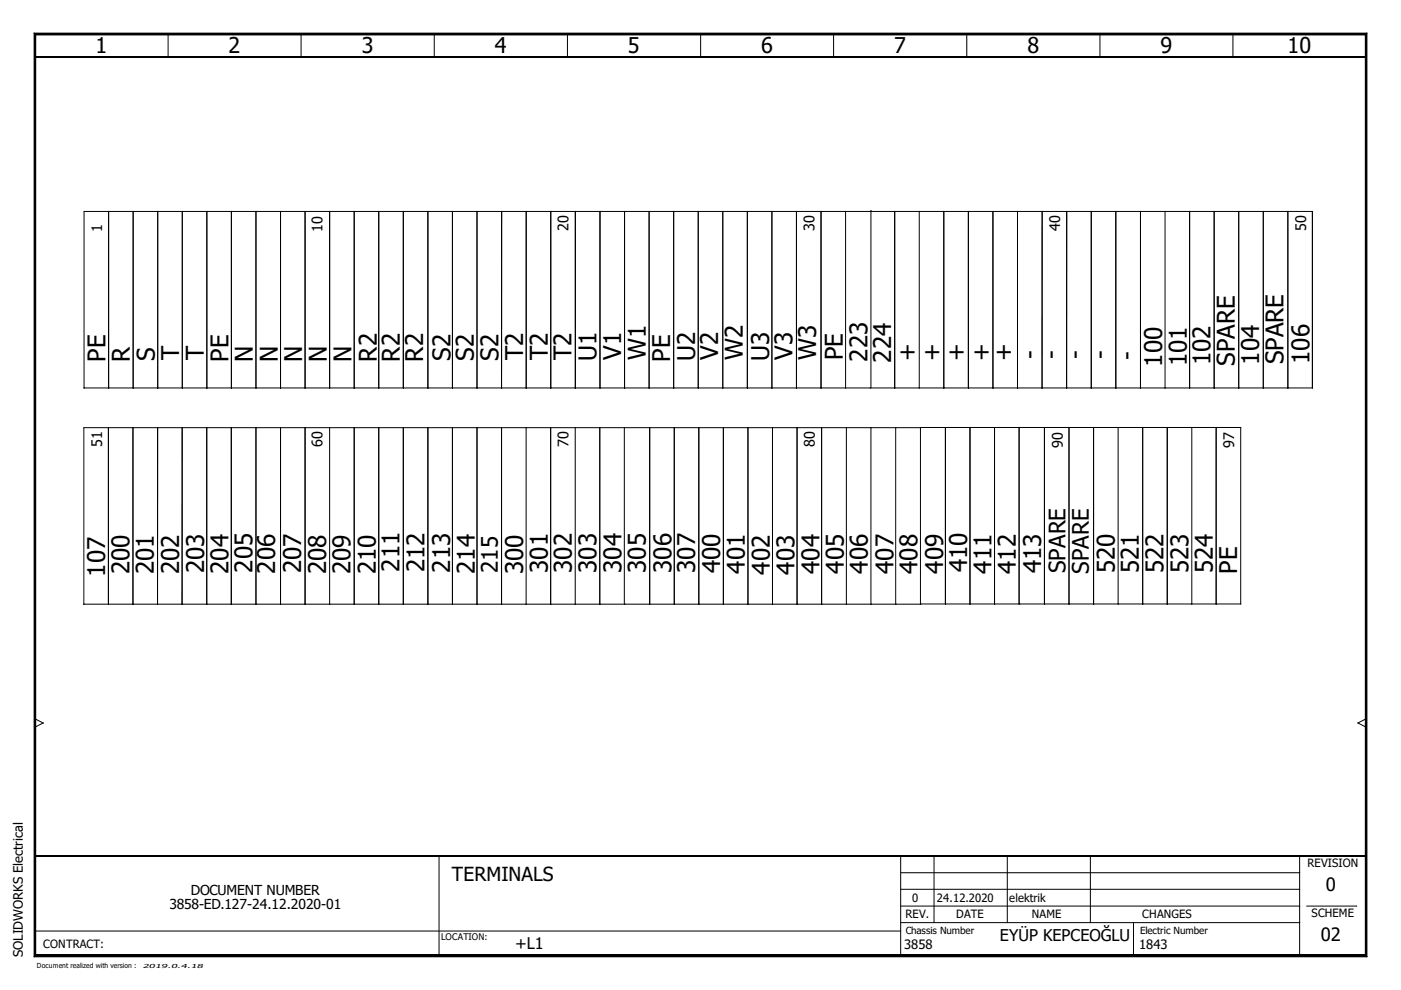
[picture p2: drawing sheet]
<svg xmlns="http://www.w3.org/2000/svg" width="297mm" height="210mm" viewBox="0 0 297 210" stroke-linecap="round" stroke-linejoin="round" font-family="sans-serif">
<path d="M0 0h297v209.9h-297z" fill="none" stroke="#fff" stroke-width=".21"/>
<g fill="none" stroke="#000" stroke-width=".21">
<path d="M7.2 7l.4 .4zM7.2 7h282.6zM7.2 7v195.9zM7.2 7h282.6v195.9h-282.6zM7.6 7.4h281.9zM7.6 7.4v195.1zM7.6 7.4h281.9v195.1h-281.9zM35.7 7.2l-.1 4.9M63.9 7.2l-.1 4.9M92.1 7.2v4.9M120.4 7.2l-.1 4.9M148.6 7.2l-.1 4.9"/>
<path d="M176.8 7.2l-.1 4.9M205 7.2v4.9M233.3 7.2l-.1 4.9M261.4 7.2v4.9M289.5 7.4v195.1zM289.8 7l-.3 .4zM289.8 7v195.9zM17.8 44.8h260.5v37.5h-260.5zM23 44.8v37.5M28.2 44.8v37.5M33.4 44.8v37.5M38.6 44.8v37.5"/>
<path d="M43.9 44.8v37.5M49.1 44.8v37.5M54.3 44.8v37.5M59.5 44.8v37.5M64.7 44.8v37.5M69.9 44.8v37.5M75.1 44.8v37.5M80.3 44.8v37.5M85.5 44.8v37.5M90.7 44.8v37.5M95.9 44.8v37.5M101.1 44.8v37.5"/>
<path d="M106.3 44.8v37.5l.1-37.5M111.5 44.8v37.5M111.6 44.8v37.5M116.8 44.8v37.5M122 44.8v37.5M127.2 44.8v37.5M132.4 44.8v37.5M137.6 44.8v37.5M142.8 44.8v37.5M148 44.8v37.5M153.2 44.8v37.5M158.5 44.8v37.5"/>
<path d="M163.7 44.8v37.5M168.9 44.8v37.5M174.1 44.8v37.5M179.3 44.8v37.5M184.7 44.7v37.6M189.7 44.8v37.5M194.9 44.8v37.5M200.1 44.8v37.5M205.3 44.8v37.5M210.5 44.8v37.5M215.7 44.8v37.5M220.9 44.8v37.5l.1-37.5"/>
<path d="M226.1 44.8v37.5l.1-37.5M231.3 44.8v37.5M236.6 44.8v37.5M241.8 44.8v37.5M247 44.8v37.5M252.2 44.8v37.5M257.4 44.8v37.5M262.6 44.8v37.5M267.8 44.8v37.5M273 44.8v37.5M23 90.7v37.4M28.2 90.7v37.4"/>
<path d="M33.4 90.7v37.4M38.6 90.7v37.4v-37.4M43.8 90.7v37.4M49 90.7v37.4M49.1 90.7v37.4M54.3 90.7v37.4M59.5 90.7v37.4M64.7 90.7v37.4M69.9 90.7v37.4M75.1 90.7v37.4M80.3 90.7v37.4M85.5 90.7v37.4"/>
<path d="M90.7 90.7v37.4M95.9 90.7v37.4M101.1 90.7v37.4M106.3 90.7v37.4M111.5 90.7v37.4M116.8 90.7v37.4M122 90.7v37.4M127.2 90.7v37.4M132.4 90.7v37.4M132.4 90.7h-114.6v37.4h114.6M132.5 90.7h62.7M137.7 90.7v37.4"/>
<path d="M143 90.7v37.4M148.2 90.7v37.4M153.4 90.7v37.4M158.6 90.7v37.4M163.8 90.7v37.4M169 90.7v37.4M174.2 90.7v37.4M179.4 90.7v37.4M184.7 90.7v37.4M189.9 90.7v37.4M195.2 90.7v37.4M195.2 90.6h67.9"/>
<path d="M200.4 90.6v37.5M205.7 90.6v37.5M210.9 90.6v37.5M216.1 90.6v37.5M221.4 90.6v37.5M226.6 90.6v37.5M231.9 90.6v37.5M237.1 90.6v37.5M242.3 90.6v37.5M247.5 90.6v37.5M252.7 90.6v37.5M257.8 90.6v37.5"/>
<path d="M263.1 90.6v37.5M132.5 128.1h62.7M195.2 128.1h20.9M216.2 128.1h46.9M7.4 152.4l1.7 .9M9.1 153.3l-1.7 .9M9.1 153.3h.1M287.9 153.3l1.8 .9M287.9 153.3h.1M289.6 152.4l-1.7 .9M7.4 197.4h183.6M93.1 181.5v21.2"/>
<path d="M191 195.6h84.6M191 192.1h84.6M191 188.6h84.6M191 185h84.6M191 181.5v21.2M198.1 181.5l-.1 14.1M213.6 181.5v14.1M231.2 181.5v14.1M240.3 195.6l.1 7.1M275.6 181.5l-.1 21.2M277 192.1h10.7M7.2 202.9h282.6z"/>
<path d="M7.6 202.5l-.4 .4zM7.6 202.5h281.9zM289.5 202.5l.3 .4z"/>
</g>
<path d="M7.2 7.2h282.6M7.2 202.7h282.6" fill="none" stroke="#000" stroke-width=".38"/>
<path d="M7.2 7l.4 .4zM289.8 7l-.3 .4zM7.6 202.5l-.4 .4zM289.5 202.5l.3 .4z" fill="#000"/>
<path d="M7.4 7v195.9M7.4 12.1h282.2M289.6 7v195.9M7.4 181.5h282.2" fill="none" stroke="#000" stroke-width=".34"/>
<g font-size="5.2">
<text x="22.3" y="76.7" transform="rotate(-90 22.3 76.7)">PE</text>
<text x="27.6" y="76.7" transform="rotate(-90 27.6 76.7)">R</text>
<text x="32.8" y="76.5" transform="rotate(-90 32.8 76.5)">S</text>
<text x="38" y="76.3" transform="rotate(-90 38 76.3)">T</text>
<text x="43.2" y="76.3" transform="rotate(-90 43.2 76.3)">T</text>
<text x="48.4" y="76.7" transform="rotate(-90 48.4 76.7)">PE</text>
<text x="53.6" y="76.7" transform="rotate(-90 53.6 76.7)">N</text>
<text x="58.9" y="76.7" transform="rotate(-90 58.9 76.7)">N</text>
<text x="64.1" y="76.7" transform="rotate(-90 64.1 76.7)">N</text>
<text x="69.3" y="76.7" transform="rotate(-90 69.3 76.7)">N</text>
<text x="74.5" y="76.7" transform="rotate(-90 74.5 76.7)">N</text>
<text x="79.9" y="76.7" transform="rotate(-90 79.9 76.7)">R2</text>
<text x="84.7" y="76.7" transform="rotate(-90 84.7 76.7)">R2</text>
<text x="89.7" y="76.7" transform="rotate(-90 89.7 76.7)">R2</text>
<text x="95.5" y="76.5" transform="rotate(-90 95.5 76.5)">S2</text>
<text x="100.5" y="76.5" transform="rotate(-90 100.5 76.5)">S2</text>
<text x="105.7" y="76.5" transform="rotate(-90 105.7 76.5)">S2</text>
<text x="111" y="76.3" transform="rotate(-90 111 76.3)">T2</text>
<text x="116.1" y="76.3" transform="rotate(-90 116.1 76.3)">T2</text>
<text x="121.2" y="76.4" transform="rotate(-90 121.2 76.4)">T2</text>
<text x="126.5" y="76.6" transform="rotate(-90 126.5 76.6)">U1</text>
<text x="131.7" y="76.3" transform="rotate(-90 131.7 76.3)">V1</text>
<text x="136.9" y="76.4" transform="rotate(-90 136.9 76.4)">W1</text>
<text x="142.1" y="76.7" transform="rotate(-90 142.1 76.7)">PE</text>
<text x="147.4" y="76.6" transform="rotate(-90 147.4 76.6)">U2</text>
<text x="152.3" y="76.3" transform="rotate(-90 152.3 76.3)">V2</text>
<text x="157.5" y="76.4" transform="rotate(-90 157.5 76.4)">W2</text>
<text x="163.1" y="76.6" transform="rotate(-90 163.1 76.6)">U3</text>
<text x="168.1" y="76.3" transform="rotate(-90 168.1 76.3)">V3</text>
<text x="173.1" y="76.4" transform="rotate(-90 173.1 76.4)">W3</text>
<text x="178.7" y="76.3" transform="rotate(-90 178.7 76.3)">PE</text>
<text x="183.9" y="76.7" transform="rotate(-90 183.9 76.7)">223</text>
<text x="189" y="76.9" transform="rotate(-90 189 76.9)">224</text>
<text x="194.1" y="76.5" transform="rotate(-90 194.1 76.5)">+</text>
<text x="199.3" y="76.5" transform="rotate(-90 199.3 76.5)">+</text>
<text x="204.5" y="76.5" transform="rotate(-90 204.5 76.5)">+</text>
<text x="209.8" y="76.5" transform="rotate(-90 209.8 76.5)">+</text>
<text x="214.5" y="76.6" transform="rotate(-90 214.5 76.6)">+</text>
<text x="220.1" y="76" transform="rotate(-90 220.1 76)">-</text>
<text x="224.7" y="76" transform="rotate(-90 224.7 76)">-</text>
<text x="229.7" y="76.1" transform="rotate(-90 229.7 76.1)">-</text>
<text x="235" y="76.1" transform="rotate(-90 235 76.1)">-</text>
<text x="240.7" y="76.3" transform="rotate(-90 240.7 76.3)">-</text>
<text x="246.4" y="77.8" transform="rotate(-90 246.4 77.8)">100</text>
<text x="251.6" y="77.6" transform="rotate(-90 251.6 77.6)">101</text>
<text x="256.6" y="77.4" transform="rotate(-90 256.6 77.4)">102</text>
<text x="261.8" y="77.6" transform="rotate(-90 261.8 77.6)">SPARE</text>
<text x="267" y="77.3" transform="rotate(-90 267 77.3)">104</text>
<text x="272.2" y="77.2" transform="rotate(-90 272.2 77.2)">SPARE</text>
<text x="277.6" y="77.2" transform="rotate(-90 277.6 77.2)">106</text>
<text x="22.3" y="122.3" transform="rotate(-90 22.3 122.3)">107</text>
<text x="27.5" y="121.8" transform="rotate(-90 27.5 121.8)">200</text>
<text x="32.6" y="121.8" transform="rotate(-90 32.6 121.8)">201</text>
<text x="38" y="121.8" transform="rotate(-90 38 121.8)">202</text>
<text x="43.3" y="121.6" transform="rotate(-90 43.3 121.6)">203</text>
<text x="48.4" y="121.7" transform="rotate(-90 48.4 121.7)">204</text>
<text x="53.5" y="121.4" transform="rotate(-90 53.5 121.4)">205</text>
<text x="58.4" y="121.7" transform="rotate(-90 58.4 121.7)">206</text>
<text x="63.9" y="121.5" transform="rotate(-90 63.9 121.5)">207</text>
<text x="69.2" y="121.8" transform="rotate(-90 69.2 121.8)">208</text>
<text x="74.3" y="121.8" transform="rotate(-90 74.3 121.8)">209</text>
<text x="79.7" y="121.8" transform="rotate(-90 79.7 121.8)">210</text>
<text x="84.7" y="121.2" transform="rotate(-90 84.7 121.2)">211</text>
<text x="90" y="121.3" transform="rotate(-90 90 121.3)">212</text>
<text x="95.4" y="121.5" transform="rotate(-90 95.4 121.5)">213</text>
<text x="100.7" y="121.7" transform="rotate(-90 100.7 121.7)">214</text>
<text x="110.9" y="121.8" transform="rotate(-90 110.9 121.8)">300</text>
<text x="116.1" y="121.5" transform="rotate(-90 116.1 121.5)">301</text>
<text x="121.2" y="121.5" transform="rotate(-90 121.2 121.5)">302</text>
<text x="126.4" y="121.5" transform="rotate(-90 126.4 121.5)">303</text>
<text x="131.8" y="121.5" transform="rotate(-90 131.8 121.5)">304</text>
<text x="136.9" y="121.5" transform="rotate(-90 136.9 121.5)">305</text>
<text x="142.4" y="121.5" transform="rotate(-90 142.4 121.5)">306</text>
<text x="147.4" y="121.5" transform="rotate(-90 147.4 121.5)">307</text>
<text x="152.7" y="121.5" transform="rotate(-90 152.7 121.5)">400</text>
<text x="157.9" y="121.6" transform="rotate(-90 157.9 121.6)">401</text>
<text x="163.2" y="121.8" transform="rotate(-90 163.2 121.8)">402</text>
<text x="168.4" y="121.8" transform="rotate(-90 168.4 121.8)">403</text>
<text x="173.8" y="121.7" transform="rotate(-90 173.8 121.7)">404</text>
<text x="178.9" y="121.6" transform="rotate(-90 178.9 121.6)">405</text>
<text x="184" y="121.6" transform="rotate(-90 184 121.6)">406</text>
<text x="189.4" y="121.7" transform="rotate(-90 189.4 121.7)">407</text>
<text x="194.6" y="121.7" transform="rotate(-90 194.6 121.7)">408</text>
<text x="200" y="121.6" transform="rotate(-90 200 121.6)">409</text>
<text x="205.1" y="121.3" transform="rotate(-90 205.1 121.3)">410</text>
<text x="210.2" y="121.6" transform="rotate(-90 210.2 121.6)">411</text>
<text x="215.3" y="121.7" transform="rotate(-90 215.3 121.7)">412</text>
<text x="220.8" y="121.5" transform="rotate(-90 220.8 121.5)">413</text>
<text x="236.3" y="121.5" transform="rotate(-90 236.3 121.5)">520</text>
<text x="241.5" y="121.5" transform="rotate(-90 241.5 121.5)">521</text>
<text x="246.7" y="121.5" transform="rotate(-90 246.7 121.5)">522</text>
<text x="252" y="121.5" transform="rotate(-90 252 121.5)">523</text>
<text x="257.2" y="121.5" transform="rotate(-90 257.2 121.5)">524</text>
<text x="262.3" y="121.6" transform="rotate(-90 262.3 121.6)">PE</text>
</g>
<g font-size="4.8">
<text x="105.6" y="121.5" transform="rotate(-90 105.6 121.5)">215</text>
<text x="225.9" y="121.6" transform="rotate(-90 225.9 121.6)">SPARE</text>
<text x="230.9" y="121.8" transform="rotate(-90 230.9 121.8)">SPARE</text>
</g>
<g font-size="4.6">
<text x="20.2" y="11.3">1</text>
<text x="48.5" y="11.3">2</text>
<text x="76.7" y="11.3">3</text>
<text x="104.9" y="11.3">4</text>
<text x="133.1" y="11.3">5</text>
<text x="161.4" y="11.3">6</text>
<text x="189.6" y="11.3">7</text>
<text x="217.8" y="11.3">8</text>
<text x="246" y="11.3">9</text>
<text x="273" y="11.3">10</text>
</g>
<text font-size="4.1" x="95.8" y="186.7">TERMINALS</text>
<g font-size="3.9">
<text x="281.1" y="188.8">0</text>
<text x="280" y="199.5">02</text>
</g>
<g font-size="3.4">
<text x="109.3" y="201.1">+L1</text>
<text x="212" y="199.4">EYÜP KEPCEOĞLU</text>
</g>
<g font-size="3.1">
<text x="21.7" y="49.1" transform="rotate(-90 21.7 49.1)">1</text>
<text x="68.4" y="49.1" transform="rotate(-90 68.4 49.1)">10</text>
<text x="120.5" y="49" transform="rotate(-90 120.5 49)">20</text>
<text x="172.7" y="49" transform="rotate(-90 172.7 49)">30</text>
<text x="224.8" y="48.9" transform="rotate(-90 224.8 48.9)">40</text>
<text x="276.9" y="49" transform="rotate(-90 276.9 49)">50</text>
<text x="21.7" y="94.8" transform="rotate(-90 21.7 94.8)">51</text>
<text x="68.4" y="94.8" transform="rotate(-90 68.4 94.8)">60</text>
<text x="120.5" y="94.8" transform="rotate(-90 120.5 94.8)">70</text>
<text x="172.8" y="94.7" transform="rotate(-90 172.8 94.7)">80</text>
<text x="225.3" y="95" transform="rotate(-90 225.3 95)">90</text>
<text x="261.7" y="95" transform="rotate(-90 261.7 95)">97</text>
</g>
<g font-size="2.9">
<text x="40.5" y="189.8">DOCUMENT NUMBER</text>
<text x="35.9" y="192.7">3858-ED.127-24.12.2020-01</text>
</g>
<g font-size="2.7">
<text x="4.8" y="202.9" transform="rotate(-90 4.8 202.9)">SOLIDWORKS Electrical</text>
<text x="191.7" y="201.1">3858</text>
<text x="241.5" y="201.3">1843</text>
</g>
<g font-size="2.4">
<text x="277.2" y="183.9">REVISION</text>
<text x="193.4" y="191.3">0</text>
<text x="198.6" y="191.3">24.12.2020</text>
<text x="214" y="191.3">elektrik</text>
<text x="192" y="194.7">REV.</text>
<text x="202.7" y="194.7">DATE</text>
<text x="218.8" y="194.7">NAME</text>
<text x="242.2" y="194.7">CHANGES</text>
<text x="278.1" y="194.4">SCHEME</text>
<text x="9.1" y="200.9">CONTRACT:</text>
</g>
<g font-size="2.1">
<text x="192" y="198">Chassis Number</text>
<text x="241.8" y="198.1">Electric Number</text>
</g>
<text font-size="1.9" x="93.5" y="199.3">LOCATION:</text>
<text font-size="1.5" x="7.8" y="205.3">Document realized with version :</text>
<text font-size="1.2" x="30.3" y="205.2">2019.0.4.18</text>
</svg>
